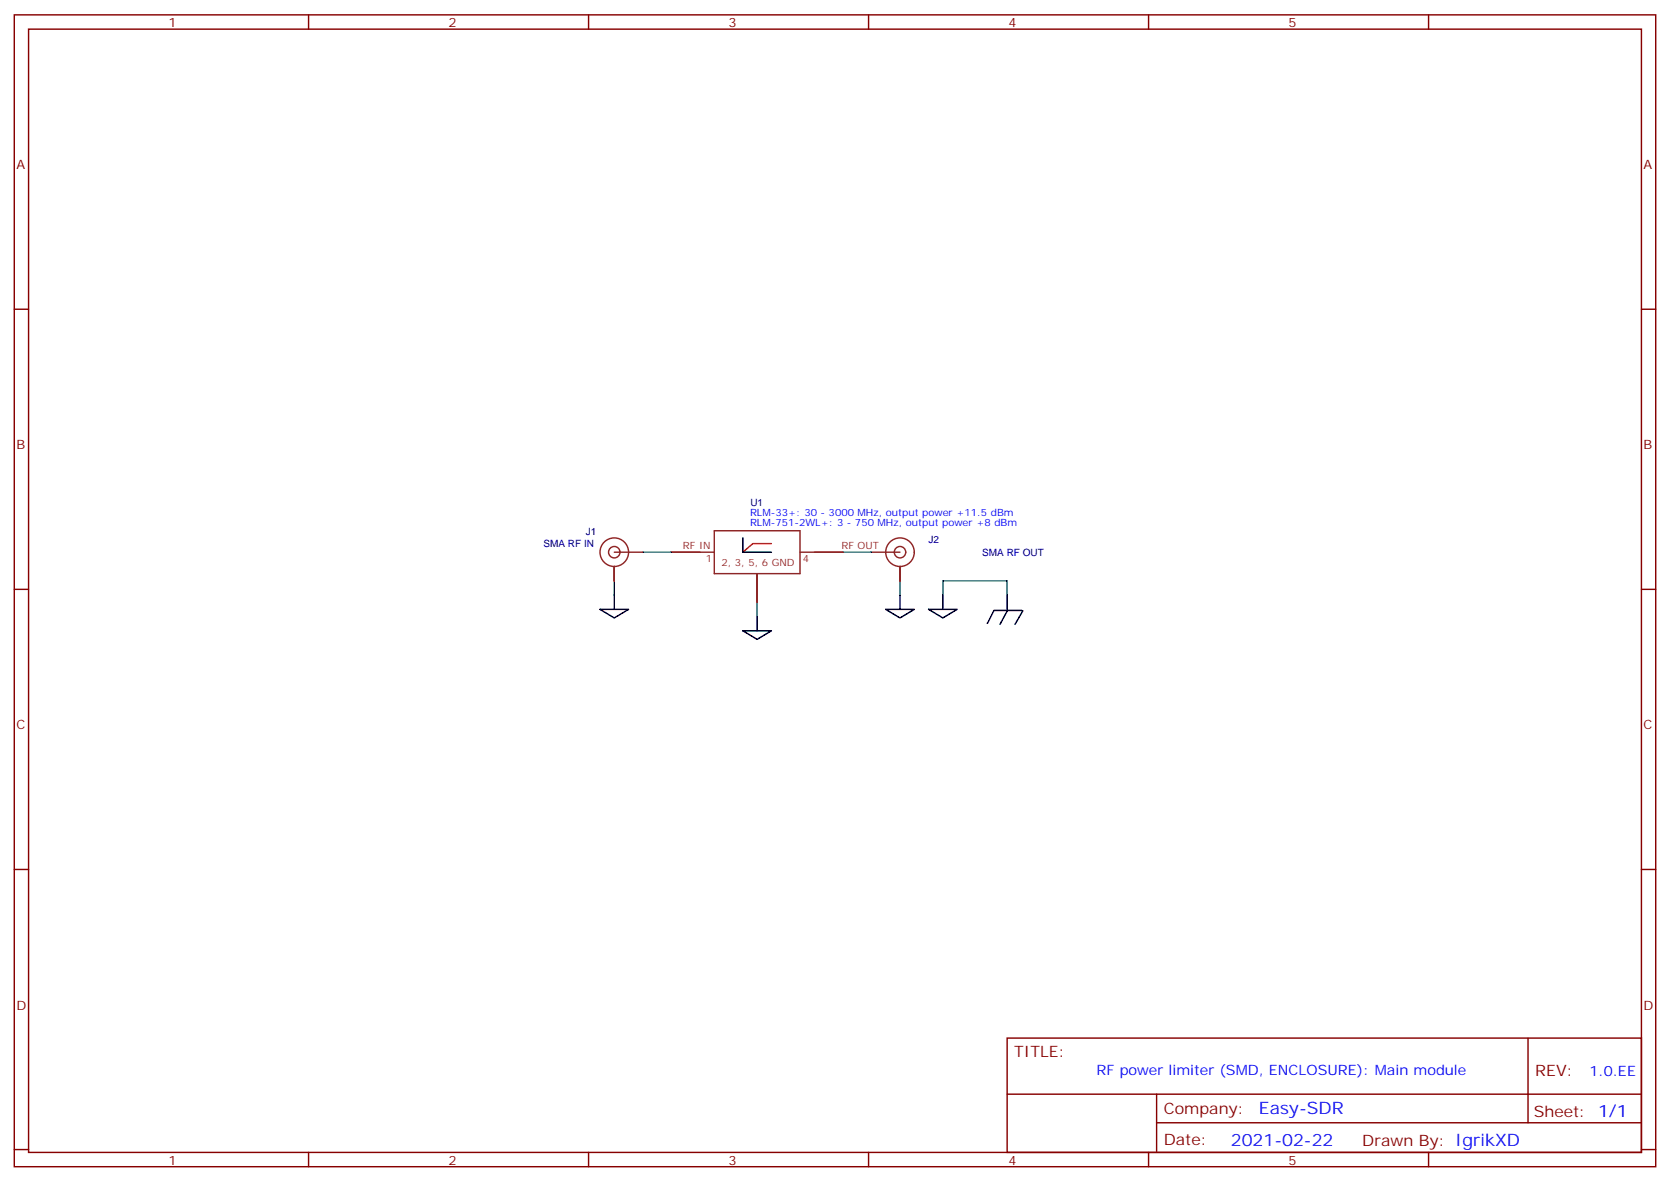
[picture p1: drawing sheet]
<svg xmlns="http://www.w3.org/2000/svg" width="412mm" height="292mm" viewBox="0 0 412 292" stroke-linecap="round" stroke-linejoin="round" font-family="sans-serif">
<g fill="none" stroke="#870000" stroke-width=".35">
<path d="M3.5 3.7h405.4v284.3h-405.4zM7.1 7.2h398.2v277.3h-398.2zM76.2 3.7v3.5M145.3 3.7v3.5M214.5 3.7v3.5M283.6 3.7v3.5M352.8 3.7v3.5M3.5 76.3h3.6M405.3 76.3h3.6M3.5 145.5h3.6M405.3 145.5h3.6M3.5 214.6h3.6"/>
<path d="M405.3 214.6h3.6M248.7 256.3h156.6v28.2h-156.6zM377.3 256.3v20.9M248.7 270.1h156.5M285.6 277.2h119.6M285.6 270.1v14.1M3.5 283.8h3.6M76.2 284.5v3.5M145.3 284.5v3.5M214.5 284.5v3.5M283.6 284.5v3.5M352.8 284.5v3.5"/>
<path d="M405.3 283.8h3.6"/>
</g>
<path d="M158.7 136.3h7.1M208.1 136.3h7.1M151.7 143.4v3.5M187 148.7v3.5M222.2 143.4v3.5M232.8 146.9v-3.5h15.9v3.5" fill="none" stroke="#008700" stroke-width=".35"/>
<g fill="none" stroke="#000" stroke-width=".35">
<path d="M183.4 132.8v3.5h7.1M148.2 150.4h7l-3.5 2.1zM151.7 146.9v3.5M183.4 155.7h7.1l-3.5 2.1zM187 152.2v3.5M218.7 150.4h7.1l-3.6 2.1zM222.2 146.9v3.5M229.3 150.4h7.1l-3.6 2.1zM232.8 146.9v3.5M245.4 150.7l-1.6 3.2M245.5 150.7h6.8M248.7 146.9v3.5"/>
<path d="M248.8 150.7l-1.9 3.4M252.6 150.8l-2 3.3"/>
</g>
<g fill="none" stroke="#8c2424" stroke-width=".35">
<path d="M151.7 139.8v3.6M151.7 136.3h7M165.8 136.3h10.6M176.4 131h21.2v10.6h-21.2zM197.6 136.3h10.5M215.2 136.3h7M222.2 139.8v3.6M187 141.6v7.1"/>
<circle cx="151.7" cy="136.3" r="1.41"/>
<circle cx="151.7" cy="136.3" r="3.5"/>
<circle cx="222.2" cy="136.3" r="1.41"/>
<circle cx="222.2" cy="136.3" r="3.5"/>
</g>
<path d="M190.5 134.2h-4.6l-2.5 2.1" fill="none" stroke="#f00" stroke-width=".35"/>
<g font-size="4.2" fill="#00f">
<text x="310.9" y="275.1">Easy-SDR</text>
<text x="304" y="282.9">2021-02-22</text>
</g>
<g font-size="3.9" fill="#800">
<text x="250.5" y="260.8">TITLE:</text>
<text x="379.1" y="265.5">REV:</text>
<text x="287.4" y="275">Company:</text>
<text x="378.7" y="275.7">Sheet: 1/1</text>
<text x="287.4" y="282.7">Date:</text>
<text x="336.4" y="282.8">Drawn By: IgrikXD</text>
</g>
<g font-size="3.5" fill="#00f">
<text x="270.8" y="265.3">RF power limiter (SMD, ENCLOSURE): Main module</text>
<text x="392.5" y="265.5">1.0.EE</text>
</g>
<g font-size="3.2" fill="#800">
<text x="41.6" y="6.7">1</text>
<text x="110.8" y="6.7">2</text>
<text x="179.9" y="6.7">3</text>
<text x="249.1" y="6.7">4</text>
<text x="318.2" y="6.7">5</text>
<text x="4.1" y="41.8">A</text>
<text x="405.9" y="41.8">A</text>
<text x="4.1" y="110.9">B</text>
<text x="405.9" y="110.9">B</text>
<text x="4.1" y="180.1">C</text>
<text x="405.9" y="180.1">C</text>
<text x="4.1" y="249.2">D</text>
<text x="405.9" y="249.2">D</text>
<text x="41.6" y="287.5">1</text>
<text x="110.8" y="287.5">2</text>
<text x="179.9" y="287.5">3</text>
<text x="249.1" y="287.5">4</text>
<text x="318.2" y="287.5">5</text>
</g>
<g font-size="2.5" fill="#000080">
<text x="185.3" y="124.9">U1</text>
<text x="144.6" y="132">J1</text>
<text x="134.2" y="135.1">SMA RF IN</text>
<text x="229.3" y="134">J2</text>
<text x="242.6" y="137.2">SMA RF OUT</text>
</g>
<g font-size="2.5" fill="#00f">
<text x="185.2" y="127.5">RLM-33+: 30 - 3000 MHz, output power +11.5 dBm</text>
<text x="185.2" y="130">RLM-751-2WL+: 3 - 750 MHz, output power +8 dBm</text>
</g>
<g font-size="2.5" fill="#8d2323">
<text x="168.6" y="135.6">RF IN</text>
<text x="207.8" y="135.6">RF OUT</text>
<text x="174.3" y="138.8">1</text>
<text x="178.2" y="139.8">2, 3, 5, 6 GND</text>
<text x="198.3" y="138.8">4</text>
</g>
</svg>
